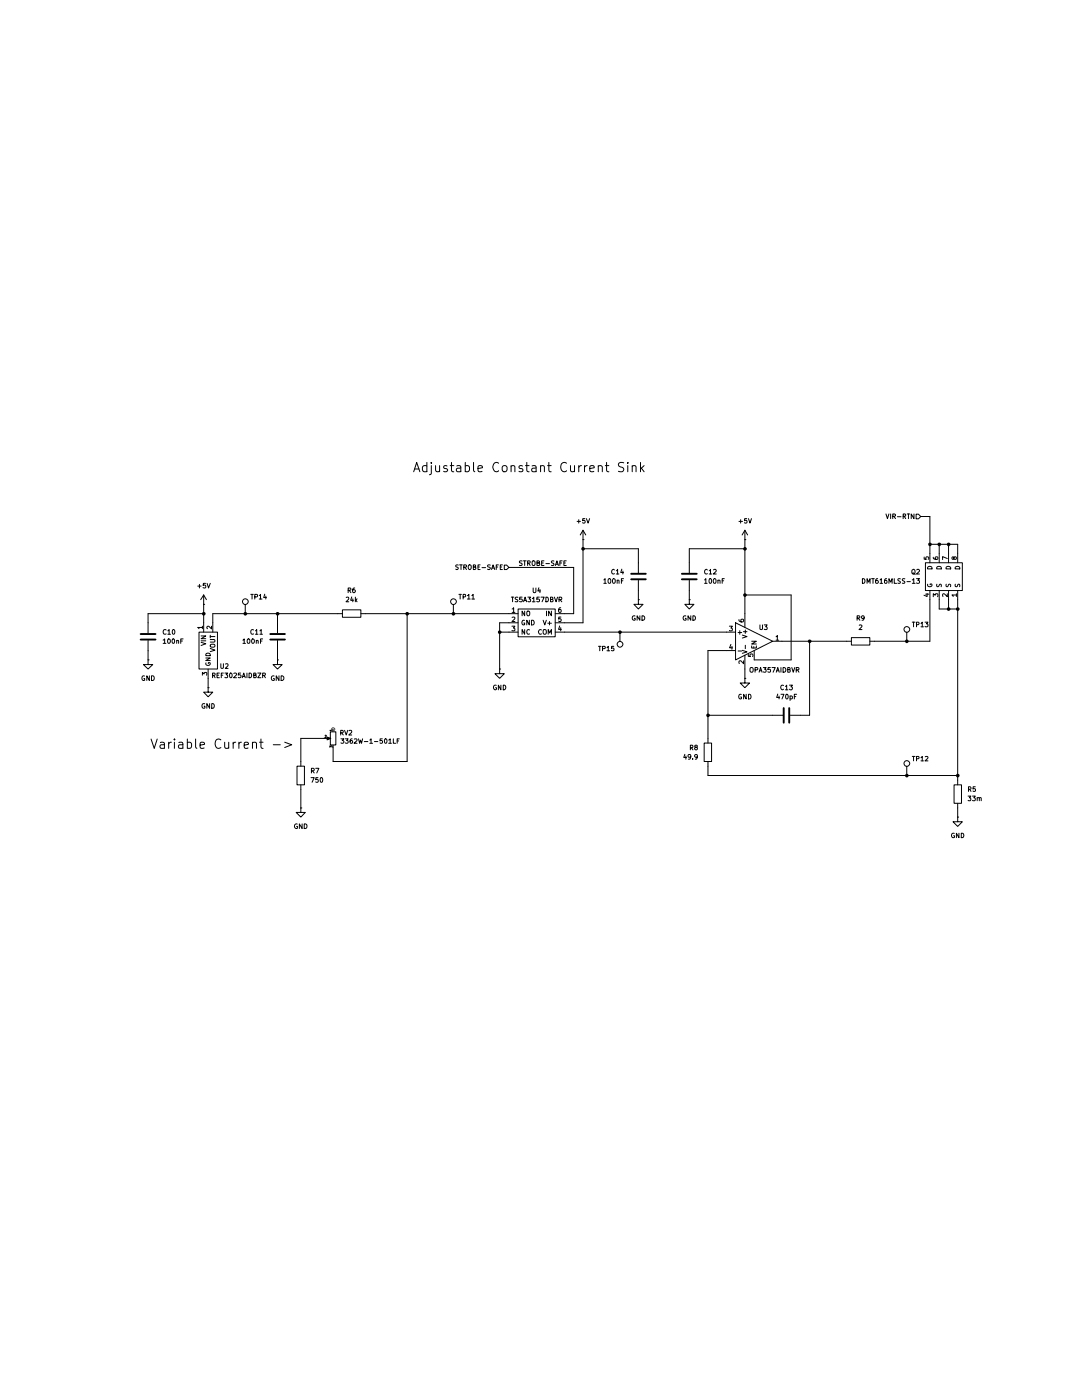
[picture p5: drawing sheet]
(kicad_sch
 (version 20250114)
 (generator "eeschema")
 (generator_version "9.0")
 (paper "A4")
 (title_block
  (title "Dual RPi5 Connector Board")
  (date "2025-09-04")
  (rev "Rev.1")
  (company "PiTrac"))
 (lib_symbols
  (symbol "Amplifier_Operational:TLV9061xDBV"
   (pin_names
    (offset 0.127)) (exclude_from_sim no) (in_bom yes) (on_board yes)
   (property "Reference" "U3" (at 12.7 6.4202 0) (effects (font (size 1.27 1.27))))
   (property "Value" "OPA357AIDBVR" (at 12.7 3.8802 0) (effects (font (size 1.27 1.27))))
   (property "Footprint" "Package_TO_SOT_SMD:SOT-23-6_Handsoldering" (at -15.24 -19.05 0) (effects (font (size 1.27 1.27)) (justify left) (hide yes)))
   (property "Datasheet" "https://rocelec.widen.net/view/pdf/tqd35j5qps/opa2357.pdf" (at 0 20.32 0) (effects (font (size 1.27 1.27)) (hide yes)))
   (property "Description" "" (at 0 0 0) (effects (font (size 1.27 1.27)) (hide yes)))
   (symbol "TLV9061xDBV_0_1"
    (polyline (pts (xy -5.08 5.08) (xy 5.08 0) (xy -5.08 -5.08) (xy -5.08 5.08)) (stroke (width 0.254) (type default)) (fill (type background)))
    (pin power_in line (at -2.54 -7.62 90) (length 3.81) (name "V-" (effects (font (size 1.27 1.27)))) (number "2" (effects (font (size 1.27 1.27))))))
   (symbol "TLV9061xDBV_1_1"
    (pin input line (at -7.62 2.54 0) (length 2.54) (name "+" (effects (font (size 1.27 1.27)))) (number "3" (effects (font (size 1.27 1.27)))))
    (pin input line (at -7.62 -2.54 0) (length 2.54) (name "-" (effects (font (size 1.27 1.27)))) (number "4" (effects (font (size 1.27 1.27)))))
    (pin power_in line (at -2.54 7.62 270) (length 3.81) (name "V+" (effects (font (size 1.27 1.27)))) (number "6" (effects (font (size 1.27 1.27)))))
    (pin passive line (at 0 -5.08 90) (length 2.54) (name "EN" (effects (font (size 1.27 1.27)))) (number "5" (effects (font (size 1.27 1.27)))))
    (pin output line (at 7.62 0 180) (length 2.54) (name "~" (effects (font (size 1.27 1.27)))) (number "1" (effects (font (size 1.27 1.27))))))
   (embedded_fonts no))
  (symbol "Connector:TestPoint"
   (pin_numbers (hide yes))
   (pin_names
    (offset 0.762) (hide yes)) (exclude_from_sim no) (in_bom yes) (on_board yes)
   (property "Reference" "TP" (at 0 6.858 0) (effects (font (size 1.27 1.27))))
   (property "Value" "TestPoint" (at 0 5.08 0) (effects (font (size 1.27 1.27))))
   (property "Footprint" "" (at 5.08 0 0) (effects (font (size 1.27 1.27)) (hide yes)))
   (property "Datasheet" "~" (at 5.08 0 0) (effects (font (size 1.27 1.27)) (hide yes)))
   (property "Description" "test point" (at 0 0 0) (effects (font (size 1.27 1.27)) (hide yes)))
   (symbol "TestPoint_0_1"
    (circle (center 0 3.302) (radius 0.762) (stroke (width 0) (type default)) (fill (type none))))
   (symbol "TestPoint_1_1"
    (pin passive line (at 0 0 90) (length 2.54) (name "1" (effects (font (size 1.27 1.27)))) (number "1" (effects (font (size 1.27 1.27))))))
   (embedded_fonts no))
  (symbol "Device:C"
   (pin_numbers (hide yes))
   (pin_names
    (offset 0.254)) (exclude_from_sim no) (in_bom yes) (on_board yes)
   (property "Reference" "C" (at 0.635 2.54 0) (effects (font (size 1.27 1.27)) (justify left)))
   (property "Value" "C" (at 0.635 -2.54 0) (effects (font (size 1.27 1.27)) (justify left)))
   (property "Footprint" "" (at 0.9652 -3.81 0) (effects (font (size 1.27 1.27)) (hide yes)))
   (property "Datasheet" "~" (at 0 0 0) (effects (font (size 1.27 1.27)) (hide yes)))
   (property "Description" "Unpolarized capacitor" (at 0 0 0) (effects (font (size 1.27 1.27)) (hide yes)))
   (symbol "C_0_1"
    (polyline (pts (xy -2.032 0.762) (xy 2.032 0.762)) (stroke (width 0.508) (type default)) (fill (type none)))
    (polyline (pts (xy -2.032 -0.762) (xy 2.032 -0.762)) (stroke (width 0.508) (type default)) (fill (type none))))
   (symbol "C_1_1"
    (pin passive line (at 0 3.81 270) (length 2.794) (name "~" (effects (font (size 1.27 1.27)))) (number "1" (effects (font (size 1.27 1.27)))))
    (pin passive line (at 0 -3.81 90) (length 2.794) (name "~" (effects (font (size 1.27 1.27)))) (number "2" (effects (font (size 1.27 1.27))))))
   (embedded_fonts no))
  (symbol "Device:R"
   (pin_numbers (hide yes))
   (pin_names
    (offset 0)) (exclude_from_sim no) (in_bom yes) (on_board yes)
   (property "Reference" "R" (at 2.032 0 90) (effects (font (size 1.27 1.27))))
   (property "Value" "R" (at 0 0 90) (effects (font (size 1.27 1.27))))
   (property "Footprint" "" (at -1.778 0 90) (effects (font (size 1.27 1.27)) (hide yes)))
   (property "Datasheet" "~" (at 0 0 0) (effects (font (size 1.27 1.27)) (hide yes)))
   (property "Description" "Resistor" (at 0 0 0) (effects (font (size 1.27 1.27)) (hide yes)))
   (symbol "R_0_1"
    (rectangle (start -1.016 -2.54) (end 1.016 2.54) (stroke (width 0.254) (type default)) (fill (type none))))
   (symbol "R_1_1"
    (pin passive line (at 0 3.81 270) (length 1.27) (name "~" (effects (font (size 1.27 1.27)))) (number "1" (effects (font (size 1.27 1.27)))))
    (pin passive line (at 0 -3.81 90) (length 1.27) (name "~" (effects (font (size 1.27 1.27)))) (number "2" (effects (font (size 1.27 1.27))))))
   (embedded_fonts no))
  (symbol "Device:R_Potentiometer_Small"
   (pin_names
    (offset 1.016) (hide yes)) (exclude_from_sim no) (in_bom yes) (on_board yes)
   (property "Reference" "RV" (at -4.445 0 90) (effects (font (size 1.27 1.27))))
   (property "Value" "R_Potentiometer_Small" (at -2.54 0 90) (effects (font (size 1.27 1.27))))
   (property "Footprint" "" (at 0 0 0) (effects (font (size 1.27 1.27)) (hide yes)))
   (property "Datasheet" "~" (at 0 0 0) (effects (font (size 1.27 1.27)) (hide yes)))
   (property "Description" "Potentiometer" (at 0 0 0) (effects (font (size 1.27 1.27)) (hide yes)))
   (symbol "R_Potentiometer_Small_0_1"
    (rectangle (start 0.762 1.8034) (end -0.762 -1.8034) (stroke (width 0.254) (type default)) (fill (type none)))
    (polyline (pts (xy 0.889 0) (xy 0.635 0) (xy 1.651 0.381) (xy 1.651 -0.381) (xy 0.635 0) (xy 0.889 0)) (stroke (width 0) (type default)) (fill (type outline))))
   (symbol "R_Potentiometer_Small_1_1"
    (pin passive line (at 0 2.54 270) (length 0.635) (name "1" (effects (font (size 0.635 0.635)))) (number "1" (effects (font (size 0.635 0.635)))))
    (pin passive line (at 0 -2.54 90) (length 0.635) (name "3" (effects (font (size 0.635 0.635)))) (number "3" (effects (font (size 0.635 0.635)))))
    (pin passive line (at 2.54 0 180) (length 0.9906) (name "2" (effects (font (size 0.635 0.635)))) (number "2" (effects (font (size 0.635 0.635))))))
   (embedded_fonts no))
  (symbol "Pi Connector Parts:DMT6012LSS-13" (exclude_from_sim no) (in_bom yes) (on_board yes)
   (property "Reference" "Q" (at -3.302 -6.35 0) (effects (font (size 1.27 1.27))))
   (property "Value" "DMT6012LSS-13" (at 0 0 0) (effects (font (size 1.27 1.27))))
   (property "Footprint" "Package_SO:SOIC-8_3.9x4.9mm_P1.27mm" (at 0 0 0) (effects (font (size 1.27 1.27)) (hide yes)))
   (property "Datasheet" "https://www.diodes.com/assets/Datasheets/DMT6012LSS.pdf" (at 0 0 0) (effects (font (size 1.27 1.27)) (hide yes)))
   (property "Description" "" (at 0 0 0) (effects (font (size 1.27 1.27)) (hide yes)))
   (symbol "DMT6012LSS-13_0_1"
    (rectangle (start -3.81 5.08) (end 3.81 -5.08) (stroke (width 0) (type default)) (fill (type none))))
   (symbol "DMT6012LSS-13_1_1"
    (pin passive line (at -6.35 3.81 0) (length 2.54) (name "S" (effects (font (size 1.27 1.27)))) (number "1" (effects (font (size 1.27 1.27)))))
    (pin passive line (at -6.35 1.27 0) (length 2.54) (name "S" (effects (font (size 1.27 1.27)))) (number "2" (effects (font (size 1.27 1.27)))))
    (pin passive line (at -6.35 -1.27 0) (length 2.54) (name "S" (effects (font (size 1.27 1.27)))) (number "3" (effects (font (size 1.27 1.27)))))
    (pin passive line (at -6.35 -3.81 0) (length 2.54) (name "G" (effects (font (size 1.27 1.27)))) (number "4" (effects (font (size 1.27 1.27)))))
    (pin passive line (at 6.35 3.81 180) (length 2.54) (name "D" (effects (font (size 1.27 1.27)))) (number "8" (effects (font (size 1.27 1.27)))))
    (pin passive line (at 6.35 1.27 180) (length 2.54) (name "D" (effects (font (size 1.27 1.27)))) (number "7" (effects (font (size 1.27 1.27)))))
    (pin passive line (at 6.35 -1.27 180) (length 2.54) (name "D" (effects (font (size 1.27 1.27)))) (number "6" (effects (font (size 1.27 1.27)))))
    (pin passive line (at 6.35 -3.81 180) (length 2.54) (name "D" (effects (font (size 1.27 1.27)))) (number "5" (effects (font (size 1.27 1.27))))))
   (embedded_fonts no))
  (symbol "Pi Connector Parts:REF3025AIDBZR" (exclude_from_sim no) (in_bom yes) (on_board yes)
   (property "Reference" "U" (at -4.572 -3.556 0) (effects (font (size 1.27 1.27))))
   (property "Value" "" (at 0 0 0) (effects (font (size 1.27 1.27))))
   (property "Footprint" "" (at 0 0 0) (effects (font (size 1.27 1.27)) (hide yes)))
   (property "Datasheet" "" (at 0 0 0) (effects (font (size 1.27 1.27)) (hide yes)))
   (property "Description" "" (at 0 0 0) (effects (font (size 1.27 1.27)) (hide yes)))
   (symbol "REF3025AIDBZR_0_1"
    (rectangle (start -5.08 2.54) (end 5.08 -2.54) (stroke (width 0) (type default)) (fill (type none))))
   (symbol "REF3025AIDBZR_1_1"
    (pin passive line (at -7.62 1.27 0) (length 2.54) (name "VIN" (effects (font (size 1.27 1.27)))) (number "1" (effects (font (size 1.27 1.27)))))
    (pin passive line (at -7.62 -1.27 0) (length 2.54) (name "VOUT" (effects (font (size 1.27 1.27)))) (number "2" (effects (font (size 1.27 1.27)))))
    (pin passive line (at 7.62 0 180) (length 2.54) (name "GND" (effects (font (size 1.27 1.27)))) (number "3" (effects (font (size 1.27 1.27))))))
   (embedded_fonts no))
  (symbol "Pi Connector Parts:TS5A3157DBVR" (exclude_from_sim no) (in_bom yes) (on_board yes)
   (property "Reference" "U" (at -4.572 4.826 0) (effects (font (size 1.27 1.27))))
   (property "Value" "TS5A3157DBVR" (at 0 0 0) (effects (font (size 1.27 1.27))))
   (property "Footprint" "Package_TO_SOT_SMD:SOT-23-6_Handsoldering" (at 0 0 0) (effects (font (size 1.27 1.27)) (hide yes)))
   (property "Datasheet" "https://www.ti.com/lit/ds/symlink/ts5a3157.pdf" (at 0 0 0) (effects (font (size 1.27 1.27)) (hide yes)))
   (property "Description" "" (at 0 0 0) (effects (font (size 1.27 1.27)) (hide yes)))
   (symbol "TS5A3157DBVR_0_1"
    (rectangle (start -5.08 3.81) (end 5.08 -3.81) (stroke (width 0) (type default)) (fill (type none))))
   (symbol "TS5A3157DBVR_1_1"
    (pin passive line (at -7.62 2.54 0) (length 2.54) (name "NO" (effects (font (size 1.27 1.27)))) (number "1" (effects (font (size 1.27 1.27)))))
    (pin passive line (at -7.62 0 0) (length 2.54) (name "GND" (effects (font (size 1.27 1.27)))) (number "2" (effects (font (size 1.27 1.27)))))
    (pin passive line (at -7.62 -2.54 0) (length 2.54) (name "NC" (effects (font (size 1.27 1.27)))) (number "3" (effects (font (size 1.27 1.27)))))
    (pin passive line (at 7.62 2.54 180) (length 2.54) (name "IN" (effects (font (size 1.27 1.27)))) (number "6" (effects (font (size 1.27 1.27)))))
    (pin passive line (at 7.62 0 180) (length 2.54) (name "V+" (effects (font (size 1.27 1.27)))) (number "5" (effects (font (size 1.27 1.27)))))
    (pin passive line (at 7.62 -2.54 180) (length 2.54) (name "COM" (effects (font (size 1.27 1.27)))) (number "4" (effects (font (size 1.27 1.27))))))
   (embedded_fonts no))
  (symbol "power:+5V"
   (power)
   (pin_numbers (hide yes))
   (pin_names
    (offset 0) (hide yes)) (exclude_from_sim no) (in_bom yes) (on_board yes)
   (property "Reference" "#PWR" (at 0 -3.81 0) (effects (font (size 1.27 1.27)) (hide yes)))
   (property "Value" "+5V" (at 0 3.556 0) (effects (font (size 1.27 1.27))))
   (property "Footprint" "" (at 0 0 0) (effects (font (size 1.27 1.27)) (hide yes)))
   (property "Datasheet" "" (at 0 0 0) (effects (font (size 1.27 1.27)) (hide yes)))
   (property "Description" "Power symbol creates a global label with name \"+5V\"" (at 0 0 0) (effects (font (size 1.27 1.27)) (hide yes)))
   (symbol "+5V_0_1"
    (polyline (pts (xy -0.762 1.27) (xy 0 2.54)) (stroke (width 0) (type default)) (fill (type none)))
    (polyline (pts (xy 0 2.54) (xy 0.762 1.27)) (stroke (width 0) (type default)) (fill (type none)))
    (polyline (pts (xy 0 0) (xy 0 2.54)) (stroke (width 0) (type default)) (fill (type none))))
   (symbol "+5V_1_1"
    (pin power_in line (at 0 0 90) (length 0) (name "~" (effects (font (size 1.27 1.27)))) (number "1" (effects (font (size 1.27 1.27))))))
   (embedded_fonts no))
  (symbol "power:GND"
   (power)
   (pin_numbers (hide yes))
   (pin_names
    (offset 0) (hide yes)) (exclude_from_sim no) (in_bom yes) (on_board yes)
   (property "Reference" "#PWR" (at 0 -6.35 0) (effects (font (size 1.27 1.27)) (hide yes)))
   (property "Value" "GND" (at 0 -3.81 0) (effects (font (size 1.27 1.27))))
   (property "Footprint" "" (at 0 0 0) (effects (font (size 1.27 1.27)) (hide yes)))
   (property "Datasheet" "" (at 0 0 0) (effects (font (size 1.27 1.27)) (hide yes)))
   (property "Description" "Power symbol creates a global label with name \"GND\" , ground" (at 0 0 0) (effects (font (size 1.27 1.27)) (hide yes)))
   (symbol "GND_0_1"
    (polyline (pts (xy 0 0) (xy 0 -1.27) (xy 1.27 -1.27) (xy 0 -2.54) (xy -1.27 -1.27) (xy 0 -1.27)) (stroke (width 0) (type default)) (fill (type none))))
   (symbol "GND_1_1"
    (pin power_in line (at 0 0 270) (length 0) (name "~" (effects (font (size 1.27 1.27)))) (number "1" (effects (font (size 1.27 1.27))))))
   (embedded_fonts no)))
 (text "Variable Current ->"
  (exclude_from_sim no)
  (at 60.96 117.348 0)
  (effects (font (size 2.54 2.54))))
 (text "Adjustable Constant Current Sink"
  (exclude_from_sim no)
  (at 145.288 41.402 0)
  (effects (font (size 2.54 2.54))))
 (junction
  (at 262.89 80.01)
  (diameter 0)
  (color 0 0 0 0))
 (junction
  (at 248.92 88.9)
  (diameter 0)
  (color 0 0 0 0))
 (junction
  (at 204.47 76.2)
  (diameter 0)
  (color 0 0 0 0))
 (junction
  (at 137.16 86.36)
  (diameter 0)
  (color 0 0 0 0))
 (junction
  (at 255.27 62.23)
  (diameter 0)
  (color 0 0 0 0))
 (junction
  (at 124.46 81.28)
  (diameter 0)
  (color 0 0 0 0))
 (junction
  (at 55.88 81.28)
  (diameter 0)
  (color 0 0 0 0))
 (junction
  (at 170.18 86.36)
  (diameter 0)
  (color 0 0 0 0))
 (junction
  (at 204.47 63.5)
  (diameter 0)
  (color 0 0 0 0))
 (junction
  (at 160.02 63.5)
  (diameter 0)
  (color 0 0 0 0))
 (junction
  (at 262.89 125.73)
  (diameter 0)
  (color 0 0 0 0))
 (junction
  (at 194.31 109.22)
  (diameter 0)
  (color 0 0 0 0))
 (junction
  (at 67.31 81.28)
  (diameter 0)
  (color 0 0 0 0))
 (junction
  (at 111.76 81.28)
  (diameter 0)
  (color 0 0 0 0))
 (junction
  (at 257.81 62.23)
  (diameter 0)
  (color 0 0 0 0))
 (junction
  (at 222.25 88.9)
  (diameter 0)
  (color 0 0 0 0))
 (junction
  (at 76.2 81.28)
  (diameter 0)
  (color 0 0 0 0))
 (junction
  (at 260.35 80.01)
  (diameter 0)
  (color 0 0 0 0))
 (junction
  (at 260.35 62.23)
  (diameter 0)
  (color 0 0 0 0))
 (junction
  (at 248.92 125.73)
  (diameter 0)
  (color 0 0 0 0))
 (wire
  (pts (xy 260.35 62.23) (xy 257.81 62.23))
  (stroke (width 0) (type default)))
 (wire
  (pts (xy 257.81 62.23) (xy 257.81 64.77))
  (stroke (width 0) (type default)))
 (wire
  (pts (xy 262.89 62.23) (xy 260.35 62.23))
  (stroke (width 0) (type default)))
 (wire
  (pts (xy 240.03 88.9) (xy 248.92 88.9))
  (stroke (width 0) (type default)))
 (wire
  (pts (xy 40.64 81.28) (xy 55.88 81.28))
  (stroke (width 0) (type default)))
 (wire
  (pts (xy 194.31 123.19) (xy 194.31 125.73))
  (stroke (width 0) (type default)))
 (wire
  (pts (xy 204.47 76.2) (xy 204.47 81.28))
  (stroke (width 0) (type default)))
 (wire
  (pts (xy 262.89 77.47) (xy 262.89 80.01))
  (stroke (width 0) (type default)))
 (wire
  (pts (xy 189.23 63.5) (xy 204.47 63.5))
  (stroke (width 0) (type default)))
 (wire
  (pts (xy 214.63 88.9) (xy 222.25 88.9))
  (stroke (width 0) (type default)))
 (wire
  (pts (xy 175.26 63.5) (xy 160.02 63.5))
  (stroke (width 0) (type default)))
 (wire
  (pts (xy 40.64 91.44) (xy 40.64 93.98))
  (stroke (width 0) (type default)))
 (wire
  (pts (xy 82.55 115.57) (xy 88.9 115.57))
  (stroke (width 0) (type default)))
 (wire
  (pts (xy 76.2 91.44) (xy 76.2 93.98))
  (stroke (width 0) (type default)))
 (wire
  (pts (xy 204.47 96.52) (xy 204.47 99.06))
  (stroke (width 0) (type default)))
 (wire
  (pts (xy 137.16 86.36) (xy 137.16 96.52))
  (stroke (width 0) (type default)))
 (wire
  (pts (xy 189.23 63.5) (xy 189.23 67.31))
  (stroke (width 0) (type default)))
 (wire
  (pts (xy 111.76 81.28) (xy 124.46 81.28))
  (stroke (width 0) (type default)))
 (wire
  (pts (xy 111.76 81.28) (xy 111.76 121.92))
  (stroke (width 0) (type default)))
 (wire
  (pts (xy 139.7 83.82) (xy 137.16 83.82))
  (stroke (width 0) (type default)))
 (wire
  (pts (xy 67.31 81.28) (xy 76.2 81.28))
  (stroke (width 0) (type default)))
 (wire
  (pts (xy 255.27 62.23) (xy 255.27 64.77))
  (stroke (width 0) (type default)))
 (wire
  (pts (xy 91.44 121.92) (xy 91.44 118.11))
  (stroke (width 0) (type default)))
 (wire
  (pts (xy 111.76 121.92) (xy 91.44 121.92))
  (stroke (width 0) (type default)))
 (wire
  (pts (xy 160.02 63.5) (xy 160.02 83.82))
  (stroke (width 0) (type default)))
 (wire
  (pts (xy 260.35 62.23) (xy 260.35 64.77))
  (stroke (width 0) (type default)))
 (wire
  (pts (xy 255.27 54.61) (xy 252.73 54.61))
  (stroke (width 0) (type default)))
 (wire
  (pts (xy 194.31 125.73) (xy 248.92 125.73))
  (stroke (width 0) (type default)))
 (wire
  (pts (xy 262.89 125.73) (xy 262.89 127))
  (stroke (width 0) (type default)))
 (wire
  (pts (xy 199.39 91.44) (xy 194.31 91.44))
  (stroke (width 0) (type default)))
 (wire
  (pts (xy 255.27 62.23) (xy 255.27 54.61))
  (stroke (width 0) (type default)))
 (wire
  (pts (xy 262.89 134.62) (xy 262.89 137.16))
  (stroke (width 0) (type default)))
 (wire
  (pts (xy 204.47 63.5) (xy 204.47 76.2))
  (stroke (width 0) (type default)))
 (wire
  (pts (xy 170.18 86.36) (xy 199.39 86.36))
  (stroke (width 0) (type default)))
 (wire
  (pts (xy 255.27 88.9) (xy 255.27 77.47))
  (stroke (width 0) (type default)))
 (wire
  (pts (xy 194.31 91.44) (xy 194.31 109.22))
  (stroke (width 0) (type default)))
 (wire
  (pts (xy 57.15 99.06) (xy 57.15 101.6))
  (stroke (width 0) (type default)))
 (wire
  (pts (xy 257.81 77.47) (xy 257.81 80.01))
  (stroke (width 0) (type default)))
 (wire
  (pts (xy 248.92 88.9) (xy 255.27 88.9))
  (stroke (width 0) (type default)))
 (wire
  (pts (xy 217.17 93.98) (xy 217.17 76.2))
  (stroke (width 0) (type default)))
 (wire
  (pts (xy 58.42 81.28) (xy 58.42 83.82))
  (stroke (width 0) (type default)))
 (wire
  (pts (xy 55.88 81.28) (xy 55.88 83.82))
  (stroke (width 0) (type default)))
 (wire
  (pts (xy 154.94 86.36) (xy 170.18 86.36))
  (stroke (width 0) (type default)))
 (wire
  (pts (xy 137.16 83.82) (xy 137.16 86.36))
  (stroke (width 0) (type default)))
 (wire
  (pts (xy 76.2 83.82) (xy 76.2 81.28))
  (stroke (width 0) (type default)))
 (wire
  (pts (xy 260.35 80.01) (xy 257.81 80.01))
  (stroke (width 0) (type default)))
 (wire
  (pts (xy 217.17 76.2) (xy 204.47 76.2))
  (stroke (width 0) (type default)))
 (wire
  (pts (xy 160.02 60.96) (xy 160.02 63.5))
  (stroke (width 0) (type default)))
 (wire
  (pts (xy 154.94 83.82) (xy 160.02 83.82))
  (stroke (width 0) (type default)))
 (wire
  (pts (xy 40.64 83.82) (xy 40.64 81.28))
  (stroke (width 0) (type default)))
 (wire
  (pts (xy 207.01 93.98) (xy 217.17 93.98))
  (stroke (width 0) (type default)))
 (wire
  (pts (xy 76.2 81.28) (xy 92.71 81.28))
  (stroke (width 0) (type default)))
 (wire
  (pts (xy 262.89 80.01) (xy 260.35 80.01))
  (stroke (width 0) (type default)))
 (wire
  (pts (xy 222.25 88.9) (xy 222.25 109.22))
  (stroke (width 0) (type default)))
 (wire
  (pts (xy 222.25 88.9) (xy 232.41 88.9))
  (stroke (width 0) (type default)))
 (wire
  (pts (xy 194.31 109.22) (xy 194.31 115.57))
  (stroke (width 0) (type default)))
 (wire
  (pts (xy 139.7 68.58) (xy 157.48 68.58))
  (stroke (width 0) (type default)))
 (wire
  (pts (xy 124.46 81.28) (xy 139.7 81.28))
  (stroke (width 0) (type default)))
 (wire
  (pts (xy 82.55 129.54) (xy 82.55 134.62))
  (stroke (width 0) (type default)))
 (wire
  (pts (xy 257.81 62.23) (xy 255.27 62.23))
  (stroke (width 0) (type default)))
 (wire
  (pts (xy 175.26 74.93) (xy 175.26 77.47))
  (stroke (width 0) (type default)))
 (wire
  (pts (xy 100.33 81.28) (xy 111.76 81.28))
  (stroke (width 0) (type default)))
 (wire
  (pts (xy 82.55 115.57) (xy 82.55 121.92))
  (stroke (width 0) (type default)))
 (wire
  (pts (xy 204.47 60.96) (xy 204.47 63.5))
  (stroke (width 0) (type default)))
 (wire
  (pts (xy 58.42 81.28) (xy 67.31 81.28))
  (stroke (width 0) (type default)))
 (wire
  (pts (xy 260.35 77.47) (xy 260.35 80.01))
  (stroke (width 0) (type default)))
 (wire
  (pts (xy 219.71 109.22) (xy 222.25 109.22))
  (stroke (width 0) (type default)))
 (wire
  (pts (xy 154.94 81.28) (xy 157.48 81.28))
  (stroke (width 0) (type default)))
 (wire
  (pts (xy 175.26 63.5) (xy 175.26 67.31))
  (stroke (width 0) (type default)))
 (wire
  (pts (xy 189.23 74.93) (xy 189.23 77.47))
  (stroke (width 0) (type default)))
 (wire
  (pts (xy 262.89 62.23) (xy 262.89 64.77))
  (stroke (width 0) (type default)))
 (wire
  (pts (xy 248.92 125.73) (xy 262.89 125.73))
  (stroke (width 0) (type default)))
 (wire
  (pts (xy 55.88 78.74) (xy 55.88 81.28))
  (stroke (width 0) (type default)))
 (wire
  (pts (xy 262.89 80.01) (xy 262.89 125.73))
  (stroke (width 0) (type default)))
 (wire
  (pts (xy 157.48 81.28) (xy 157.48 68.58))
  (stroke (width 0) (type default)))
 (wire
  (pts (xy 194.31 109.22) (xy 212.09 109.22))
  (stroke (width 0) (type default)))
 (wire
  (pts (xy 137.16 86.36) (xy 139.7 86.36))
  (stroke (width 0) (type default)))
 (label "STROBE-SAFE"
  (at 142.24 68.58 0)
  (effects (font (size 1.27 1.27)) (justify left bottom)))
 (hierarchical_label "VIR-RTN"
  (shape input)
  (at 252.73 54.61 180)
  (effects (font (size 1.27 1.27)) (justify right)))
 (hierarchical_label "STROBE-SAFE"
  (shape input)
  (at 139.7 68.58 180)
  (effects (font (size 1.27 1.27)) (justify right)))
 (symbol
  (lib_id "Device:C")
  (at 40.64 87.63 0)
  (unit 1)
  (exclude_from_sim no)
  (in_bom yes)
  (on_board yes)
  (dnp no)
  (fields_autoplaced yes)
  (property "Reference" "C10" (at 44.45 86.3599 0) (effects (font (size 1.27 1.27)) (justify left)))
  (property "Value" "100nF" (at 44.45 88.8999 0) (effects (font (size 1.27 1.27)) (justify left)))
  (property "Footprint" "Capacitor_SMD:C_0603_1608Metric_Pad1.08x0.95mm_HandSolder" (at 41.6052 91.44 0) (effects (font (size 1.27 1.27)) (hide yes)))
  (property "Datasheet" "https://pim.murata.com/en-us/pim/details/?partNum=GCJ188R71H104KA12D" (at 40.64 87.63 0) (effects (font (size 1.27 1.27)) (hide yes)))
  (property "Description" "Unpolarized capacitor" (at 40.64 87.63 0) (effects (font (size 1.27 1.27)) (hide yes)))
  (property "Part Number" "GCJ188R71H104KA12D" (at 40.64 87.63 0) (effects (font (size 1.27 1.27)) (hide yes)))
  (pin "2")
  (pin "1"))
 (symbol
  (lib_id "power:GND")
  (at 82.55 134.62 0)
  (mirror y)
  (unit 1)
  (exclude_from_sim no)
  (in_bom yes)
  (on_board yes)
  (dnp no)
  (fields_autoplaced yes)
  (property "Reference" "#PWR010" (at 82.55 140.97 0) (effects (font (size 1.27 1.27)) (hide yes)))
  (property "Value" "GND" (at 82.55 139.7 0) (effects (font (size 1.27 1.27))))
  (property "Footprint" "" (at 82.55 134.62 0) (effects (font (size 1.27 1.27)) (hide yes)))
  (property "Datasheet" "" (at 82.55 134.62 0) (effects (font (size 1.27 1.27)) (hide yes)))
  (property "Description" "Power symbol creates a global label with name \"GND\" , ground" (at 82.55 134.62 0) (effects (font (size 1.27 1.27)) (hide yes)))
  (pin "1"))
 (symbol
  (lib_id "Pi Connector Parts:DMT6012LSS-13")
  (at 259.08 71.12 270)
  (mirror x)
  (unit 1)
  (exclude_from_sim no)
  (in_bom yes)
  (on_board yes)
  (dnp no)
  (property "Reference" "Q2" (at 252.73 69.8499 90) (effects (font (size 1.27 1.27)) (justify right)))
  (property "Value" "DMT616MLSS-13" (at 252.73 72.3899 90) (effects (font (size 1.27 1.27)) (justify right)))
  (property "Footprint" "Pi Connector Parts:SOIC-8_3.9x4.9mm_P1.27mm_HandSolder" (at 259.08 71.12 0) (effects (font (size 1.27 1.27)) (hide yes)))
  (property "Datasheet" "https://www.diodes.com/assets/Datasheets/DMT616MLSS.pdf" (at 259.08 71.12 0) (effects (font (size 1.27 1.27)) (hide yes)))
  (property "Description" "" (at 259.08 71.12 0) (effects (font (size 1.27 1.27)) (hide yes)))
  (pin "4")
  (pin "3")
  (pin "1")
  (pin "8")
  (pin "7")
  (pin "2")
  (pin "6")
  (pin "5"))
 (symbol
  (lib_id "Device:C")
  (at 175.26 71.12 0)
  (mirror y)
  (unit 1)
  (exclude_from_sim no)
  (in_bom yes)
  (on_board yes)
  (dnp no)
  (fields_autoplaced yes)
  (property "Reference" "C14" (at 171.45 69.8499 0) (effects (font (size 1.27 1.27)) (justify left)))
  (property "Value" "100nF" (at 171.45 72.3899 0) (effects (font (size 1.27 1.27)) (justify left)))
  (property "Footprint" "Capacitor_SMD:C_0603_1608Metric_Pad1.08x0.95mm_HandSolder" (at 174.2948 74.93 0) (effects (font (size 1.27 1.27)) (hide yes)))
  (property "Datasheet" "https://pim.murata.com/en-us/pim/details/?partNum=GCJ188R71H104KA12D" (at 175.26 71.12 0) (effects (font (size 1.27 1.27)) (hide yes)))
  (property "Description" "Unpolarized capacitor" (at 175.26 71.12 0) (effects (font (size 1.27 1.27)) (hide yes)))
  (property "Part Number" "GCJ188R71H104KA12D" (at 175.26 71.12 0) (effects (font (size 1.27 1.27)) (hide yes)))
  (pin "2")
  (pin "1"))
 (symbol
  (lib_id "Device:R")
  (at 236.22 88.9 270)
  (unit 1)
  (exclude_from_sim no)
  (in_bom yes)
  (on_board yes)
  (dnp no)
  (property "Reference" "R9" (at 236.22 82.55 90) (effects (font (size 1.27 1.27))))
  (property "Value" "2" (at 236.22 85.09 90) (effects (font (size 1.27 1.27))))
  (property "Footprint" "Resistor_SMD:R_0603_1608Metric_Pad0.98x0.95mm_HandSolder" (at 236.22 87.122 90) (effects (font (size 1.27 1.27)) (hide yes)))
  (property "Datasheet" "~" (at 236.22 88.9 0) (effects (font (size 1.27 1.27)) (hide yes)))
  (property "Description" "Resistor" (at 236.22 88.9 0) (effects (font (size 1.27 1.27)) (hide yes)))
  (property "Part Number" "RC0603JR-072RL" (at 236.22 88.9 90) (effects (font (size 1.27 1.27)) (hide yes)))
  (pin "1")
  (pin "2"))
 (symbol
  (lib_id "power:GND")
  (at 175.26 77.47 0)
  (mirror y)
  (unit 1)
  (exclude_from_sim no)
  (in_bom yes)
  (on_board yes)
  (dnp no)
  (fields_autoplaced yes)
  (property "Reference" "#PWR036" (at 175.26 83.82 0) (effects (font (size 1.27 1.27)) (hide yes)))
  (property "Value" "GND" (at 175.26 82.55 0) (effects (font (size 1.27 1.27))))
  (property "Footprint" "" (at 175.26 77.47 0) (effects (font (size 1.27 1.27)) (hide yes)))
  (property "Datasheet" "" (at 175.26 77.47 0) (effects (font (size 1.27 1.27)) (hide yes)))
  (property "Description" "Power symbol creates a global label with name \"GND\" , ground" (at 175.26 77.47 0) (effects (font (size 1.27 1.27)) (hide yes)))
  (pin "1"))
 (symbol
  (lib_id "Connector:TestPoint")
  (at 170.18 86.36 180)
  (unit 1)
  (exclude_from_sim no)
  (in_bom yes)
  (on_board yes)
  (dnp no)
  (property "Reference" "TP15" (at 168.91 90.932 0) (effects (font (size 1.27 1.27)) (justify left)))
  (property "Value" "TestPoint" (at 167.64 88.3921 0) (effects (font (size 1.27 1.27)) (justify left) (hide yes)))
  (property "Footprint" "TestPoint:TestPoint_Pad_D1.0mm" (at 165.1 86.36 0) (effects (font (size 1.27 1.27)) (hide yes)))
  (property "Datasheet" "~" (at 165.1 86.36 0) (effects (font (size 1.27 1.27)) (hide yes)))
  (property "Description" "test point" (at 170.18 86.36 0) (effects (font (size 1.27 1.27)) (hide yes)))
  (pin "1"))
 (symbol
  (lib_id "power:GND")
  (at 57.15 101.6 0)
  (unit 1)
  (exclude_from_sim no)
  (in_bom yes)
  (on_board yes)
  (dnp no)
  (fields_autoplaced yes)
  (property "Reference" "#PWR028" (at 57.15 107.95 0) (effects (font (size 1.27 1.27)) (hide yes)))
  (property "Value" "GND" (at 57.15 106.68 0) (effects (font (size 1.27 1.27))))
  (property "Footprint" "" (at 57.15 101.6 0) (effects (font (size 1.27 1.27)) (hide yes)))
  (property "Datasheet" "" (at 57.15 101.6 0) (effects (font (size 1.27 1.27)) (hide yes)))
  (property "Description" "Power symbol creates a global label with name \"GND\" , ground" (at 57.15 101.6 0) (effects (font (size 1.27 1.27)) (hide yes)))
  (pin "1"))
 (symbol
  (lib_id "power:GND")
  (at 76.2 93.98 0)
  (mirror y)
  (unit 1)
  (exclude_from_sim no)
  (in_bom yes)
  (on_board yes)
  (dnp no)
  (fields_autoplaced yes)
  (property "Reference" "#PWR031" (at 76.2 100.33 0) (effects (font (size 1.27 1.27)) (hide yes)))
  (property "Value" "GND" (at 76.2 99.06 0) (effects (font (size 1.27 1.27))))
  (property "Footprint" "" (at 76.2 93.98 0) (effects (font (size 1.27 1.27)) (hide yes)))
  (property "Datasheet" "" (at 76.2 93.98 0) (effects (font (size 1.27 1.27)) (hide yes)))
  (property "Description" "Power symbol creates a global label with name \"GND\" , ground" (at 76.2 93.98 0) (effects (font (size 1.27 1.27)) (hide yes)))
  (pin "1"))
 (symbol
  (lib_id "Device:R")
  (at 262.89 130.81 0)
  (unit 1)
  (exclude_from_sim no)
  (in_bom yes)
  (on_board yes)
  (dnp no)
  (fields_autoplaced yes)
  (property "Reference" "R5" (at 265.43 129.5399 0) (effects (font (size 1.27 1.27)) (justify left)))
  (property "Value" "33m" (at 265.43 132.0799 0) (effects (font (size 1.27 1.27)) (justify left)))
  (property "Footprint" "Resistor_SMD:R_1206_3216Metric_Pad1.30x1.75mm_HandSolder" (at 261.112 130.81 90) (effects (font (size 1.27 1.27)) (hide yes)))
  (property "Datasheet" "~" (at 262.89 130.81 0) (effects (font (size 1.27 1.27)) (hide yes)))
  (property "Description" "Resistor" (at 262.89 130.81 0) (effects (font (size 1.27 1.27)) (hide yes)))
  (property "Part Number" "RL1206FR-7W0R033L" (at 262.89 130.81 0) (effects (font (size 1.27 1.27)) (hide yes)))
  (pin "2")
  (pin "1"))
 (symbol
  (lib_id "Connector:TestPoint")
  (at 248.92 125.73 0)
  (unit 1)
  (exclude_from_sim no)
  (in_bom yes)
  (on_board yes)
  (dnp no)
  (property "Reference" "TP12" (at 250.19 121.158 0) (effects (font (size 1.27 1.27)) (justify left)))
  (property "Value" "TestPoint" (at 251.46 123.6979 0) (effects (font (size 1.27 1.27)) (justify left) (hide yes)))
  (property "Footprint" "TestPoint:TestPoint_Pad_D1.0mm" (at 254 125.73 0) (effects (font (size 1.27 1.27)) (hide yes)))
  (property "Datasheet" "~" (at 254 125.73 0) (effects (font (size 1.27 1.27)) (hide yes)))
  (property "Description" "test point" (at 248.92 125.73 0) (effects (font (size 1.27 1.27)) (hide yes)))
  (pin "1"))
 (symbol
  (lib_id "Pi Connector Parts:REF3025AIDBZR")
  (at 57.15 91.44 90)
  (mirror x)
  (unit 1)
  (exclude_from_sim no)
  (in_bom yes)
  (on_board yes)
  (dnp no)
  (property "Reference" "U2" (at 60.198 95.758 90) (effects (font (size 1.27 1.27)) (justify right)))
  (property "Value" "REF3025AIDBZR" (at 57.912 98.298 90) (effects (font (size 1.27 1.27)) (justify right)))
  (property "Footprint" "Package_TO_SOT_SMD:SOT-23-3" (at 57.15 91.44 0) (effects (font (size 1.27 1.27)) (hide yes)))
  (property "Datasheet" "https://www.ti.com/lit/ds/symlink/ref30.pdf" (at 57.15 91.44 0) (effects (font (size 1.27 1.27)) (hide yes)))
  (property "Description" "" (at 57.15 91.44 0) (effects (font (size 1.27 1.27)) (hide yes)))
  (pin "2")
  (pin "3")
  (pin "1"))
 (symbol
  (lib_id "power:+5V")
  (at 55.88 78.74 0)
  (unit 1)
  (exclude_from_sim no)
  (in_bom yes)
  (on_board yes)
  (dnp no)
  (fields_autoplaced yes)
  (property "Reference" "#PWR029" (at 55.88 82.55 0) (effects (font (size 1.27 1.27)) (hide yes)))
  (property "Value" "+5V" (at 55.88 73.66 0) (effects (font (size 1.27 1.27))))
  (property "Footprint" "" (at 55.88 78.74 0) (effects (font (size 1.27 1.27)) (hide yes)))
  (property "Datasheet" "" (at 55.88 78.74 0) (effects (font (size 1.27 1.27)) (hide yes)))
  (property "Description" "Power symbol creates a global label with name \"+5V\"" (at 55.88 78.74 0) (effects (font (size 1.27 1.27)) (hide yes)))
  (pin "1"))
 (symbol
  (lib_id "power:+5V")
  (at 204.47 60.96 0)
  (unit 1)
  (exclude_from_sim no)
  (in_bom yes)
  (on_board yes)
  (dnp no)
  (fields_autoplaced yes)
  (property "Reference" "#PWR033" (at 204.47 64.77 0) (effects (font (size 1.27 1.27)) (hide yes)))
  (property "Value" "+5V" (at 204.47 55.88 0) (effects (font (size 1.27 1.27))))
  (property "Footprint" "" (at 204.47 60.96 0) (effects (font (size 1.27 1.27)) (hide yes)))
  (property "Datasheet" "" (at 204.47 60.96 0) (effects (font (size 1.27 1.27)) (hide yes)))
  (property "Description" "Power symbol creates a global label with name \"+5V\"" (at 204.47 60.96 0) (effects (font (size 1.27 1.27)) (hide yes)))
  (pin "1"))
 (symbol
  (lib_id "Device:R")
  (at 82.55 125.73 180)
  (unit 1)
  (exclude_from_sim no)
  (in_bom yes)
  (on_board yes)
  (dnp no)
  (fields_autoplaced yes)
  (property "Reference" "R7" (at 85.09 124.4599 0) (effects (font (size 1.27 1.27)) (justify right)))
  (property "Value" "750" (at 85.09 126.9999 0) (effects (font (size 1.27 1.27)) (justify right)))
  (property "Footprint" "Resistor_SMD:R_0603_1608Metric_Pad0.98x0.95mm_HandSolder" (at 84.328 125.73 90) (effects (font (size 1.27 1.27)) (hide yes)))
  (property "Datasheet" "~" (at 82.55 125.73 0) (effects (font (size 1.27 1.27)) (hide yes)))
  (property "Description" "Resistor" (at 82.55 125.73 0) (effects (font (size 1.27 1.27)) (hide yes)))
  (property "Part Number" "RC0603FR-10750RL" (at 82.55 125.73 0) (effects (font (size 1.27 1.27)) (hide yes)))
  (pin "1")
  (pin "2"))
 (symbol
  (lib_id "Device:C")
  (at 76.2 87.63 0)
  (mirror y)
  (unit 1)
  (exclude_from_sim no)
  (in_bom yes)
  (on_board yes)
  (dnp no)
  (fields_autoplaced yes)
  (property "Reference" "C11" (at 72.39 86.3599 0) (effects (font (size 1.27 1.27)) (justify left)))
  (property "Value" "100nF" (at 72.39 88.8999 0) (effects (font (size 1.27 1.27)) (justify left)))
  (property "Footprint" "Capacitor_SMD:C_0603_1608Metric_Pad1.08x0.95mm_HandSolder" (at 75.2348 91.44 0) (effects (font (size 1.27 1.27)) (hide yes)))
  (property "Datasheet" "https://pim.murata.com/en-us/pim/details/?partNum=GCJ188R71H104KA12D" (at 76.2 87.63 0) (effects (font (size 1.27 1.27)) (hide yes)))
  (property "Description" "Unpolarized capacitor" (at 76.2 87.63 0) (effects (font (size 1.27 1.27)) (hide yes)))
  (property "Part Number" "GCJ188R71H104KA12D" (at 76.2 87.63 0) (effects (font (size 1.27 1.27)) (hide yes)))
  (pin "2")
  (pin "1"))
 (symbol
  (lib_id "power:GND")
  (at 137.16 96.52 0)
  (mirror y)
  (unit 1)
  (exclude_from_sim no)
  (in_bom yes)
  (on_board yes)
  (dnp no)
  (fields_autoplaced yes)
  (property "Reference" "#PWR039" (at 137.16 102.87 0) (effects (font (size 1.27 1.27)) (hide yes)))
  (property "Value" "GND" (at 137.16 101.6 0) (effects (font (size 1.27 1.27))))
  (property "Footprint" "" (at 137.16 96.52 0) (effects (font (size 1.27 1.27)) (hide yes)))
  (property "Datasheet" "" (at 137.16 96.52 0) (effects (font (size 1.27 1.27)) (hide yes)))
  (property "Description" "Power symbol creates a global label with name \"GND\" , ground" (at 137.16 96.52 0) (effects (font (size 1.27 1.27)) (hide yes)))
  (pin "1"))
 (symbol
  (lib_id "Connector:TestPoint")
  (at 248.92 88.9 0)
  (unit 1)
  (exclude_from_sim no)
  (in_bom yes)
  (on_board yes)
  (dnp no)
  (property "Reference" "TP13" (at 250.19 84.328 0) (effects (font (size 1.27 1.27)) (justify left)))
  (property "Value" "TestPoint" (at 251.46 86.8679 0) (effects (font (size 1.27 1.27)) (justify left) (hide yes)))
  (property "Footprint" "TestPoint:TestPoint_Pad_D1.0mm" (at 254 88.9 0) (effects (font (size 1.27 1.27)) (hide yes)))
  (property "Datasheet" "~" (at 254 88.9 0) (effects (font (size 1.27 1.27)) (hide yes)))
  (property "Description" "test point" (at 248.92 88.9 0) (effects (font (size 1.27 1.27)) (hide yes)))
  (pin "1"))
 (symbol
  (lib_id "Device:R")
  (at 194.31 119.38 0)
  (mirror x)
  (unit 1)
  (exclude_from_sim no)
  (in_bom yes)
  (on_board yes)
  (dnp no)
  (property "Reference" "R8" (at 191.77 118.1099 0) (effects (font (size 1.27 1.27)) (justify right)))
  (property "Value" "49.9" (at 191.77 120.6499 0) (effects (font (size 1.27 1.27)) (justify right)))
  (property "Footprint" "Resistor_SMD:R_0603_1608Metric_Pad0.98x0.95mm_HandSolder" (at 192.532 119.38 90) (effects (font (size 1.27 1.27)) (hide yes)))
  (property "Datasheet" "~" (at 194.31 119.38 0) (effects (font (size 1.27 1.27)) (hide yes)))
  (property "Description" "Resistor" (at 194.31 119.38 0) (effects (font (size 1.27 1.27)) (hide yes)))
  (property "Part Number" "RC0603FR-1349R9L" (at 194.31 119.38 0) (effects (font (size 1.27 1.27)) (hide yes)))
  (pin "1")
  (pin "2"))
 (symbol
  (lib_id "Device:C")
  (at 215.9 109.22 90)
  (unit 1)
  (exclude_from_sim no)
  (in_bom yes)
  (on_board yes)
  (dnp no)
  (fields_autoplaced yes)
  (property "Reference" "C13" (at 215.9 101.6 90) (effects (font (size 1.27 1.27))))
  (property "Value" "470pF" (at 215.9 104.14 90) (effects (font (size 1.27 1.27))))
  (property "Footprint" "Capacitor_SMD:C_0603_1608Metric_Pad1.08x0.95mm_HandSolder" (at 219.71 108.2548 0) (effects (font (size 1.27 1.27)) (hide yes)))
  (property "Datasheet" "https://pim.murata.com/en-us/pim/details/?partNum=GCM1885C1H471JA16%23" (at 215.9 109.22 0) (effects (font (size 1.27 1.27)) (hide yes)))
  (property "Description" "Unpolarized capacitor" (at 215.9 109.22 0) (effects (font (size 1.27 1.27)) (hide yes)))
  (property "Part Number" "GCM1885C1H471JA16J" (at 215.9 109.22 90) (effects (font (size 1.27 1.27)) (hide yes)))
  (pin "2")
  (pin "1"))
 (symbol
  (lib_id "Amplifier_Operational:TLV9061xDBV")
  (at 207.01 88.9 0)
  (unit 1)
  (exclude_from_sim no)
  (in_bom yes)
  (on_board yes)
  (dnp no)
  (property "Reference" "U3" (at 209.55 85.09 0) (effects (font (size 1.27 1.27))))
  (property "Value" "OPA357AIDBVR" (at 212.598 96.774 0) (effects (font (size 1.27 1.27))))
  (property "Footprint" "Package_TO_SOT_SMD:SOT-23-6_Handsoldering" (at 191.77 107.95 0) (effects (font (size 1.27 1.27)) (justify left) (hide yes)))
  (property "Datasheet" "https://rocelec.widen.net/view/pdf/tqd35j5qps/opa2357.pdf" (at 207.01 68.58 0) (effects (font (size 1.27 1.27)) (hide yes)))
  (property "Description" "" (at 207.01 88.9 0) (effects (font (size 1.27 1.27)) (hide yes)))
  (pin "3")
  (pin "1")
  (pin "4")
  (pin "5")
  (pin "2")
  (pin "6"))
 (symbol
  (lib_id "power:GND")
  (at 189.23 77.47 0)
  (unit 1)
  (exclude_from_sim no)
  (in_bom yes)
  (on_board yes)
  (dnp no)
  (fields_autoplaced yes)
  (property "Reference" "#PWR032" (at 189.23 83.82 0) (effects (font (size 1.27 1.27)) (hide yes)))
  (property "Value" "GND" (at 189.23 82.55 0) (effects (font (size 1.27 1.27))))
  (property "Footprint" "" (at 189.23 77.47 0) (effects (font (size 1.27 1.27)) (hide yes)))
  (property "Datasheet" "" (at 189.23 77.47 0) (effects (font (size 1.27 1.27)) (hide yes)))
  (property "Description" "Power symbol creates a global label with name \"GND\" , ground" (at 189.23 77.47 0) (effects (font (size 1.27 1.27)) (hide yes)))
  (pin "1"))
 (symbol
  (lib_id "Connector:TestPoint")
  (at 124.46 81.28 0)
  (unit 1)
  (exclude_from_sim no)
  (in_bom yes)
  (on_board yes)
  (dnp no)
  (property "Reference" "TP11" (at 125.73 76.708 0) (effects (font (size 1.27 1.27)) (justify left)))
  (property "Value" "TestPoint" (at 127 79.2479 0) (effects (font (size 1.27 1.27)) (justify left) (hide yes)))
  (property "Footprint" "TestPoint:TestPoint_Pad_D1.0mm" (at 129.54 81.28 0) (effects (font (size 1.27 1.27)) (hide yes)))
  (property "Datasheet" "~" (at 129.54 81.28 0) (effects (font (size 1.27 1.27)) (hide yes)))
  (property "Description" "test point" (at 124.46 81.28 0) (effects (font (size 1.27 1.27)) (hide yes)))
  (pin "1"))
 (symbol
  (lib_id "Device:R")
  (at 96.52 81.28 90)
  (unit 1)
  (exclude_from_sim no)
  (in_bom yes)
  (on_board yes)
  (dnp no)
  (fields_autoplaced yes)
  (property "Reference" "R6" (at 96.52 74.93 90) (effects (font (size 1.27 1.27))))
  (property "Value" "24k" (at 96.52 77.47 90) (effects (font (size 1.27 1.27))))
  (property "Footprint" "Resistor_SMD:R_0603_1608Metric_Pad0.98x0.95mm_HandSolder" (at 96.52 83.058 90) (effects (font (size 1.27 1.27)) (hide yes)))
  (property "Datasheet" "~" (at 96.52 81.28 0) (effects (font (size 1.27 1.27)) (hide yes)))
  (property "Description" "Resistor" (at 96.52 81.28 0) (effects (font (size 1.27 1.27)) (hide yes)))
  (property "Part Number" "RC0603FR-1024KL" (at 96.52 81.28 90) (effects (font (size 1.27 1.27)) (hide yes)))
  (pin "1")
  (pin "2"))
 (symbol
  (lib_id "Device:C")
  (at 189.23 71.12 0)
  (unit 1)
  (exclude_from_sim no)
  (in_bom yes)
  (on_board yes)
  (dnp no)
  (fields_autoplaced yes)
  (property "Reference" "C12" (at 193.04 69.8499 0) (effects (font (size 1.27 1.27)) (justify left)))
  (property "Value" "100nF" (at 193.04 72.3899 0) (effects (font (size 1.27 1.27)) (justify left)))
  (property "Footprint" "Capacitor_SMD:C_0603_1608Metric_Pad1.08x0.95mm_HandSolder" (at 190.1952 74.93 0) (effects (font (size 1.27 1.27)) (hide yes)))
  (property "Datasheet" "https://pim.murata.com/en-us/pim/details/?partNum=GCJ188R71H104KA12D" (at 189.23 71.12 0) (effects (font (size 1.27 1.27)) (hide yes)))
  (property "Description" "Unpolarized capacitor" (at 189.23 71.12 0) (effects (font (size 1.27 1.27)) (hide yes)))
  (property "Part Number" "GCJ188R71H104KA12D" (at 189.23 71.12 0) (effects (font (size 1.27 1.27)) (hide yes)))
  (pin "2")
  (pin "1"))
 (symbol
  (lib_id "Pi Connector Parts:TS5A3157DBVR")
  (at 147.32 83.82 0)
  (unit 1)
  (exclude_from_sim no)
  (in_bom yes)
  (on_board yes)
  (dnp no)
  (fields_autoplaced yes)
  (property "Reference" "U4" (at 147.32 74.93 0) (effects (font (size 1.27 1.27))))
  (property "Value" "TS5A3157DBVR" (at 147.32 77.47 0) (effects (font (size 1.27 1.27))))
  (property "Footprint" "Package_TO_SOT_SMD:SOT-23-6_Handsoldering" (at 147.32 83.82 0) (effects (font (size 1.27 1.27)) (hide yes)))
  (property "Datasheet" "https://www.ti.com/lit/ds/symlink/ts5a3157.pdf" (at 147.32 83.82 0) (effects (font (size 1.27 1.27)) (hide yes)))
  (property "Description" "" (at 147.32 83.82 0) (effects (font (size 1.27 1.27)) (hide yes)))
  (pin "5")
  (pin "1")
  (pin "2")
  (pin "6")
  (pin "4")
  (pin "3"))
 (symbol
  (lib_id "Connector:TestPoint")
  (at 67.31 81.28 0)
  (unit 1)
  (exclude_from_sim no)
  (in_bom yes)
  (on_board yes)
  (dnp no)
  (property "Reference" "TP14" (at 68.58 76.708 0) (effects (font (size 1.27 1.27)) (justify left)))
  (property "Value" "TestPoint" (at 69.85 79.2479 0) (effects (font (size 1.27 1.27)) (justify left) (hide yes)))
  (property "Footprint" "TestPoint:TestPoint_Pad_D1.0mm" (at 72.39 81.28 0) (effects (font (size 1.27 1.27)) (hide yes)))
  (property "Datasheet" "~" (at 72.39 81.28 0) (effects (font (size 1.27 1.27)) (hide yes)))
  (property "Description" "test point" (at 67.31 81.28 0) (effects (font (size 1.27 1.27)) (hide yes)))
  (pin "1"))
 (symbol
  (lib_id "power:GND")
  (at 204.47 99.06 0)
  (mirror y)
  (unit 1)
  (exclude_from_sim no)
  (in_bom yes)
  (on_board yes)
  (dnp no)
  (fields_autoplaced yes)
  (property "Reference" "#PWR035" (at 204.47 105.41 0) (effects (font (size 1.27 1.27)) (hide yes)))
  (property "Value" "GND" (at 204.47 104.14 0) (effects (font (size 1.27 1.27))))
  (property "Footprint" "" (at 204.47 99.06 0) (effects (font (size 1.27 1.27)) (hide yes)))
  (property "Datasheet" "" (at 204.47 99.06 0) (effects (font (size 1.27 1.27)) (hide yes)))
  (property "Description" "Power symbol creates a global label with name \"GND\" , ground" (at 204.47 99.06 0) (effects (font (size 1.27 1.27)) (hide yes)))
  (pin "1"))
 (symbol
  (lib_id "power:GND")
  (at 40.64 93.98 0)
  (unit 1)
  (exclude_from_sim no)
  (in_bom yes)
  (on_board yes)
  (dnp no)
  (fields_autoplaced yes)
  (property "Reference" "#PWR030" (at 40.64 100.33 0) (effects (font (size 1.27 1.27)) (hide yes)))
  (property "Value" "GND" (at 40.64 99.06 0) (effects (font (size 1.27 1.27))))
  (property "Footprint" "" (at 40.64 93.98 0) (effects (font (size 1.27 1.27)) (hide yes)))
  (property "Datasheet" "" (at 40.64 93.98 0) (effects (font (size 1.27 1.27)) (hide yes)))
  (property "Description" "Power symbol creates a global label with name \"GND\" , ground" (at 40.64 93.98 0) (effects (font (size 1.27 1.27)) (hide yes)))
  (pin "1"))
 (symbol
  (lib_id "Device:R_Potentiometer_Small")
  (at 91.44 115.57 0)
  (mirror y)
  (unit 1)
  (exclude_from_sim no)
  (in_bom yes)
  (on_board yes)
  (dnp no)
  (property "Reference" "RV2" (at 94.996 114.046 0) (effects (font (size 1.27 1.27))))
  (property "Value" "3362W-1-501LF" (at 101.6 116.332 0) (effects (font (size 1.27 1.27))))
  (property "Footprint" "Pi Connector Parts:3362W-1-501LF" (at 91.44 115.57 0) (effects (font (size 1.27 1.27)) (hide yes)))
  (property "Datasheet" "https://www.bourns.com/docs/Product-Datasheets/3362.pdf" (at 91.44 115.57 0) (effects (font (size 1.27 1.27)) (hide yes)))
  (property "Description" "Potentiometer" (at 91.44 115.57 0) (effects (font (size 1.27 1.27)) (hide yes)))
  (pin "3")
  (pin "2")
  (pin "1"))
 (symbol
  (lib_id "power:GND")
  (at 262.89 137.16 0)
  (unit 1)
  (exclude_from_sim no)
  (in_bom yes)
  (on_board yes)
  (dnp no)
  (fields_autoplaced yes)
  (property "Reference" "#PWR027" (at 262.89 143.51 0) (effects (font (size 1.27 1.27)) (hide yes)))
  (property "Value" "GND" (at 262.89 142.24 0) (effects (font (size 1.27 1.27))))
  (property "Footprint" "" (at 262.89 137.16 0) (effects (font (size 1.27 1.27)) (hide yes)))
  (property "Datasheet" "" (at 262.89 137.16 0) (effects (font (size 1.27 1.27)) (hide yes)))
  (property "Description" "Power symbol creates a global label with name \"GND\" , ground" (at 262.89 137.16 0) (effects (font (size 1.27 1.27)) (hide yes)))
  (pin "1"))
 (symbol
  (lib_id "power:+5V")
  (at 160.02 60.96 0)
  (unit 1)
  (exclude_from_sim no)
  (in_bom yes)
  (on_board yes)
  (dnp no)
  (fields_autoplaced yes)
  (property "Reference" "#PWR038" (at 160.02 64.77 0) (effects (font (size 1.27 1.27)) (hide yes)))
  (property "Value" "+5V" (at 160.02 55.88 0) (effects (font (size 1.27 1.27))))
  (property "Footprint" "" (at 160.02 60.96 0) (effects (font (size 1.27 1.27)) (hide yes)))
  (property "Datasheet" "" (at 160.02 60.96 0) (effects (font (size 1.27 1.27)) (hide yes)))
  (property "Description" "Power symbol creates a global label with name \"+5V\"" (at 160.02 60.96 0) (effects (font (size 1.27 1.27)) (hide yes)))
  (pin "1")))
